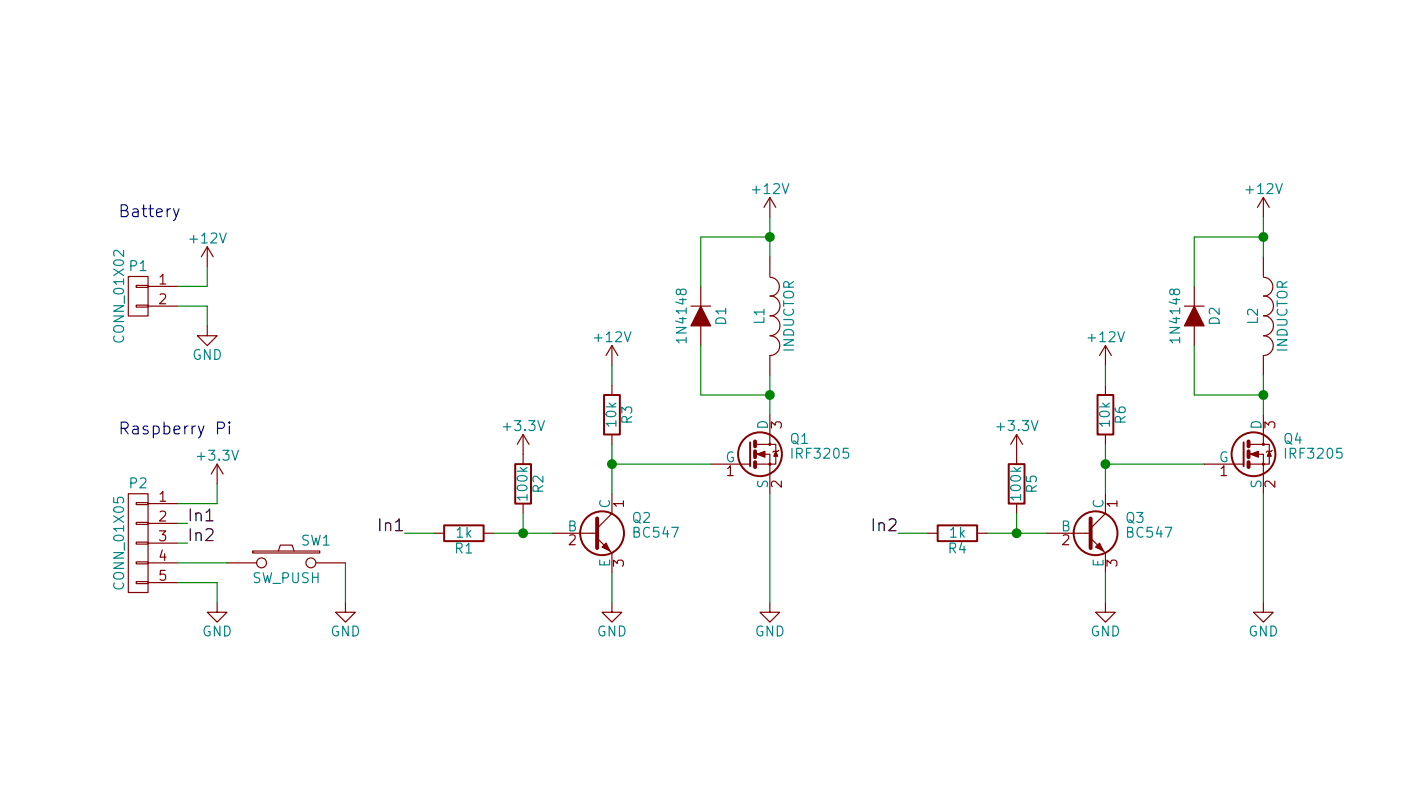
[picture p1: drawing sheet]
EESchema Schematic File Version 2
LIBS:power
LIBS:device
LIBS:transistors
LIBS:conn
LIBS:linear
LIBS:regul
LIBS:74xx
LIBS:cmos4000
LIBS:adc-dac
LIBS:memory
LIBS:xilinx
LIBS:microcontrollers
LIBS:dsp
LIBS:microchip
LIBS:analog_switches
LIBS:motorola
LIBS:texas
LIBS:intel
LIBS:audio
LIBS:interface
LIBS:digital-audio
LIBS:philips
LIBS:display
LIBS:cypress
LIBS:siliconi
LIBS:opto
LIBS:atmel
LIBS:contrib
LIBS:valves
LIBS:SegwayMotorDriver
LIBS:ZomBuster-cache
EELAYER 25 0
EELAYER END
$Descr User 7087 4000
encoding utf-8
Sheet 1 1
Title "ZomBuster"
Date "2015-12-20"
Rev "1.0"
Comp ""
Comment1 ""
Comment2 ""
Comment3 ""
Comment4 ""
$EndDescr
$Comp
L +12V #PWR9
U 1 1
P 3900 1100
F 0 "#PWR9" H 3900 950 50  0001 C CNN
F 1 "+12V" H 3900 1240 50  0000 C CNN
F 2 "" H 3900 1100 50  0000 C CNN
F 3 "" H 3900 1100 50  0000 C CNN
	1    3900 1100
	1    0    0    -1  
$EndComp
$Comp
L GND #PWR10
U 1 1
P 3900 3050
F 0 "#PWR10" H 3900 2800 50  0001 C CNN
F 1 "GND" H 3900 2900 50  0000 C CNN
F 2 "" H 3900 3050 50  0000 C CNN
F 3 "" H 3900 3050 50  0000 C CNN
	1    3900 3050
	1    0    0    -1  
$EndComp
$Comp
L IRF3205 Q1
U 1 1
P 3800 2300
F 0 "Q1" H 4000 2375 50  0000 L CNN
F 1 "IRF3205" H 4000 2300 50  0000 L CNN
F 2 "SegwayMotorDriver:TO-263" H 4000 2225 50  0001 L CIN
F 3 "" H 3800 2300 50  0000 L CNN
	1    3800 2300
	1    0    0    -1  
$EndComp
$Comp
L INDUCTOR L1
U 1 1
P 3900 1600
F 0 "L1" V 3850 1600 50  0000 C CNN
F 1 "INDUCTOR" V 4000 1600 50  0000 C CNN
F 2 "" H 3900 1600 50  0000 C CNN
F 3 "" H 3900 1600 50  0000 C CNN
	1    3900 1600
	1    0    0    -1  
$EndComp
$Comp
L D D1
U 1 1
P 3550 1600
F 0 "D1" H 3550 1700 50  0000 C CNN
F 1 "1N4148" H 3550 1500 50  0000 C CNN
F 2 "" H 3550 1600 50  0000 C CNN
F 3 "" H 3550 1600 50  0000 C CNN
	1    3550 1600
	0    1    1    0   
$EndComp
$Comp
L BC547 Q2
U 1 1
P 3000 2700
F 0 "Q2" H 3200 2775 50  0000 L CNN
F 1 "BC547" H 3200 2700 50  0000 L CNN
F 2 "TO-92" H 3200 2625 50  0001 L CIN
F 3 "" H 3000 2700 50  0000 L CNN
	1    3000 2700
	1    0    0    -1  
$EndComp
$Comp
L R R3
U 1 1
P 3100 2100
F 0 "R3" V 3180 2100 50  0000 C CNN
F 1 "10k" V 3100 2100 50  0000 C CNN
F 2 "" V 3030 2100 50  0000 C CNN
F 3 "" H 3100 2100 50  0000 C CNN
	1    3100 2100
	1    0    0    -1  
$EndComp
$Comp
L R R2
U 1 1
P 2650 2450
F 0 "R2" V 2730 2450 50  0000 C CNN
F 1 "100k" V 2650 2450 50  0000 C CNN
F 2 "" V 2580 2450 50  0000 C CNN
F 3 "" H 2650 2450 50  0000 C CNN
	1    2650 2450
	1    0    0    -1  
$EndComp
$Comp
L R R1
U 1 1
P 2350 2700
F 0 "R1" V 2430 2700 50  0000 C CNN
F 1 "1k" V 2350 2700 50  0000 C CNN
F 2 "" V 2280 2700 50  0000 C CNN
F 3 "" H 2350 2700 50  0000 C CNN
	1    2350 2700
	0    1    1    0   
$EndComp
$Comp
L GND #PWR8
U 1 1
P 3100 3050
F 0 "#PWR8" H 3100 2800 50  0001 C CNN
F 1 "GND" H 3100 2900 50  0000 C CNN
F 2 "" H 3100 3050 50  0000 C CNN
F 3 "" H 3100 3050 50  0000 C CNN
	1    3100 3050
	1    0    0    -1  
$EndComp
$Comp
L +3.3V #PWR6
U 1 1
P 2650 2300
F 0 "#PWR6" H 2650 2150 50  0001 C CNN
F 1 "+3.3V" H 2650 2440 50  0000 C CNN
F 2 "" H 2650 2300 50  0000 C CNN
F 3 "" H 2650 2300 50  0000 C CNN
	1    2650 2300
	1    0    0    -1  
$EndComp
$Comp
L CONN_01X05 P2
U 1 1
P 700 2750
F 0 "P2" H 700 3050 50  0000 C CNN
F 1 "CONN_01X05" V 800 2750 50  0000 C CNN
F 2 "" H 700 2750 50  0000 C CNN
F 3 "" H 700 2750 50  0000 C CNN
	1    700  2750
	-1   0    0    -1  
$EndComp
$Comp
L GND #PWR4
U 1 1
P 1100 3050
F 0 "#PWR4" H 1100 2800 50  0001 C CNN
F 1 "GND" H 1100 2900 50  0000 C CNN
F 2 "" H 1100 3050 50  0000 C CNN
F 3 "" H 1100 3050 50  0000 C CNN
	1    1100 3050
	1    0    0    -1  
$EndComp
$Comp
L +3.3V #PWR3
U 1 1
P 1100 2450
F 0 "#PWR3" H 1100 2300 50  0001 C CNN
F 1 "+3.3V" H 1100 2590 50  0000 C CNN
F 2 "" H 1100 2450 50  0000 C CNN
F 3 "" H 1100 2450 50  0000 C CNN
	1    1100 2450
	1    0    0    -1  
$EndComp
$Comp
L SW_PUSH SW1
U 1 1
P 1450 2850
F 0 "SW1" H 1600 2960 50  0000 C CNN
F 1 "SW_PUSH" H 1450 2770 50  0000 C CNN
F 2 "" H 1450 2850 50  0000 C CNN
F 3 "" H 1450 2850 50  0000 C CNN
	1    1450 2850
	1    0    0    -1  
$EndComp
$Comp
L GND #PWR5
U 1 1
P 1750 3050
F 0 "#PWR5" H 1750 2800 50  0001 C CNN
F 1 "GND" H 1750 2900 50  0000 C CNN
F 2 "" H 1750 3050 50  0000 C CNN
F 3 "" H 1750 3050 50  0000 C CNN
	1    1750 3050
	1    0    0    -1  
$EndComp
$Comp
L +12V #PWR7
U 1 1
P 3100 1850
F 0 "#PWR7" H 3100 1700 50  0001 C CNN
F 1 "+12V" H 3100 1990 50  0000 C CNN
F 2 "" H 3100 1850 50  0000 C CNN
F 3 "" H 3100 1850 50  0000 C CNN
	1    3100 1850
	1    0    0    -1  
$EndComp
Text Label 950  2750 0    60   ~ 0
In2
$Comp
L +12V #PWR14
U 1 1
P 6400 1100
F 0 "#PWR14" H 6400 950 50  0001 C CNN
F 1 "+12V" H 6400 1240 50  0000 C CNN
F 2 "" H 6400 1100 50  0000 C CNN
F 3 "" H 6400 1100 50  0000 C CNN
	1    6400 1100
	1    0    0    -1  
$EndComp
$Comp
L GND #PWR15
U 1 1
P 6400 3050
F 0 "#PWR15" H 6400 2800 50  0001 C CNN
F 1 "GND" H 6400 2900 50  0000 C CNN
F 2 "" H 6400 3050 50  0000 C CNN
F 3 "" H 6400 3050 50  0000 C CNN
	1    6400 3050
	1    0    0    -1  
$EndComp
$Comp
L IRF3205 Q4
U 1 1
P 6300 2300
F 0 "Q4" H 6500 2375 50  0000 L CNN
F 1 "IRF3205" H 6500 2300 50  0000 L CNN
F 2 "SegwayMotorDriver:TO-263" H 6500 2225 50  0001 L CIN
F 3 "" H 6300 2300 50  0000 L CNN
	1    6300 2300
	1    0    0    -1  
$EndComp
$Comp
L INDUCTOR L2
U 1 1
P 6400 1600
F 0 "L2" V 6350 1600 50  0000 C CNN
F 1 "INDUCTOR" V 6500 1600 50  0000 C CNN
F 2 "" H 6400 1600 50  0000 C CNN
F 3 "" H 6400 1600 50  0000 C CNN
	1    6400 1600
	1    0    0    -1  
$EndComp
$Comp
L D D2
U 1 1
P 6050 1600
F 0 "D2" H 6050 1700 50  0000 C CNN
F 1 "1N4148" H 6050 1500 50  0000 C CNN
F 2 "" H 6050 1600 50  0000 C CNN
F 3 "" H 6050 1600 50  0000 C CNN
	1    6050 1600
	0    1    1    0   
$EndComp
$Comp
L BC547 Q3
U 1 1
P 5500 2700
F 0 "Q3" H 5700 2775 50  0000 L CNN
F 1 "BC547" H 5700 2700 50  0000 L CNN
F 2 "TO-92" H 5700 2625 50  0001 L CIN
F 3 "" H 5500 2700 50  0000 L CNN
	1    5500 2700
	1    0    0    -1  
$EndComp
$Comp
L R R6
U 1 1
P 5600 2100
F 0 "R6" V 5680 2100 50  0000 C CNN
F 1 "10k" V 5600 2100 50  0000 C CNN
F 2 "" V 5530 2100 50  0000 C CNN
F 3 "" H 5600 2100 50  0000 C CNN
	1    5600 2100
	1    0    0    -1  
$EndComp
$Comp
L R R5
U 1 1
P 5150 2450
F 0 "R5" V 5230 2450 50  0000 C CNN
F 1 "100k" V 5150 2450 50  0000 C CNN
F 2 "" V 5080 2450 50  0000 C CNN
F 3 "" H 5150 2450 50  0000 C CNN
	1    5150 2450
	1    0    0    -1  
$EndComp
$Comp
L R R4
U 1 1
P 4850 2700
F 0 "R4" V 4930 2700 50  0000 C CNN
F 1 "1k" V 4850 2700 50  0000 C CNN
F 2 "" V 4780 2700 50  0000 C CNN
F 3 "" H 4850 2700 50  0000 C CNN
	1    4850 2700
	0    1    1    0   
$EndComp
$Comp
L GND #PWR13
U 1 1
P 5600 3050
F 0 "#PWR13" H 5600 2800 50  0001 C CNN
F 1 "GND" H 5600 2900 50  0000 C CNN
F 2 "" H 5600 3050 50  0000 C CNN
F 3 "" H 5600 3050 50  0000 C CNN
	1    5600 3050
	1    0    0    -1  
$EndComp
$Comp
L +3.3V #PWR11
U 1 1
P 5150 2300
F 0 "#PWR11" H 5150 2150 50  0001 C CNN
F 1 "+3.3V" H 5150 2440 50  0000 C CNN
F 2 "" H 5150 2300 50  0000 C CNN
F 3 "" H 5150 2300 50  0000 C CNN
	1    5150 2300
	1    0    0    -1  
$EndComp
$Comp
L +12V #PWR12
U 1 1
P 5600 1850
F 0 "#PWR12" H 5600 1700 50  0001 C CNN
F 1 "+12V" H 5600 1990 50  0000 C CNN
F 2 "" H 5600 1850 50  0000 C CNN
F 3 "" H 5600 1850 50  0000 C CNN
	1    5600 1850
	1    0    0    -1  
$EndComp
Text Label 4550 2700 2    60   ~ 0
In2
$Comp
L CONN_01X02 P1
U 1 1
P 700 1500
F 0 "P1" H 700 1650 50  0000 C CNN
F 1 "CONN_01X02" V 800 1500 50  0000 C CNN
F 2 "" H 700 1500 50  0000 C CNN
F 3 "" H 700 1500 50  0000 C CNN
	1    700  1500
	-1   0    0    -1  
$EndComp
$Comp
L +12V #PWR1
U 1 1
P 1050 1350
F 0 "#PWR1" H 1050 1200 50  0001 C CNN
F 1 "+12V" H 1050 1490 50  0000 C CNN
F 2 "" H 1050 1350 50  0000 C CNN
F 3 "" H 1050 1350 50  0000 C CNN
	1    1050 1350
	1    0    0    -1  
$EndComp
$Comp
L GND #PWR2
U 1 1
P 1050 1650
F 0 "#PWR2" H 1050 1400 50  0001 C CNN
F 1 "GND" H 1050 1500 50  0000 C CNN
F 2 "" H 1050 1650 50  0000 C CNN
F 3 "" H 1050 1650 50  0000 C CNN
	1    1050 1650
	1    0    0    -1  
$EndComp
Text Label 950  2650 0    60   ~ 0
In1
Text Label 2050 2700 2    60   ~ 0
In1
Wire Wire Line
	1050 1550 1050 1650
Wire Wire Line
	900  1550 1050 1550
Wire Wire Line
	1050 1450 1050 1350
Wire Wire Line
	900  1450 1050 1450
Wire Wire Line
	4550 2700 4700 2700
Wire Wire Line
	5600 1950 5600 1850
Connection ~ 5150 2700
Wire Wire Line
	5150 2600 5150 2700
Wire Wire Line
	5000 2700 5300 2700
Connection ~ 5600 2350
Wire Wire Line
	5600 2250 5600 2500
Wire Wire Line
	6100 2350 5600 2350
Wire Wire Line
	6400 3050 6400 2500
Wire Wire Line
	5600 2900 5600 3050
Connection ~ 6400 2000
Wire Wire Line
	6050 2000 6400 2000
Wire Wire Line
	6050 1750 6050 2000
Connection ~ 6400 1200
Wire Wire Line
	6050 1200 6400 1200
Wire Wire Line
	6050 1200 6050 1450
Wire Wire Line
	6400 1900 6400 2100
Wire Wire Line
	6400 1100 6400 1300
Wire Wire Line
	2050 2700 2200 2700
Wire Wire Line
	900  2750 950  2750
Wire Wire Line
	900  2650 950  2650
Wire Wire Line
	3100 1950 3100 1850
Wire Wire Line
	1750 2850 1750 3050
Wire Wire Line
	900  2850 1150 2850
Wire Wire Line
	1100 2550 1100 2450
Wire Wire Line
	900  2550 1100 2550
Wire Wire Line
	1100 2950 1100 3050
Wire Wire Line
	900  2950 1100 2950
Connection ~ 2650 2700
Wire Wire Line
	2650 2600 2650 2700
Wire Wire Line
	2500 2700 2800 2700
Connection ~ 3100 2350
Wire Wire Line
	3100 2250 3100 2500
Wire Wire Line
	3600 2350 3100 2350
Wire Wire Line
	3900 3050 3900 2500
Wire Wire Line
	3100 2900 3100 3050
Connection ~ 3900 2000
Wire Wire Line
	3550 2000 3900 2000
Wire Wire Line
	3550 1750 3550 2000
Connection ~ 3900 1200
Wire Wire Line
	3550 1200 3900 1200
Wire Wire Line
	3550 1200 3550 1450
Wire Wire Line
	3900 1900 3900 2100
Wire Wire Line
	3900 1100 3900 1300
Text Notes 600  1100 0    60   ~ 0
Battery
Text Notes 600  2200 0    60   ~ 0
Raspberry Pi
$EndSCHEMATC
